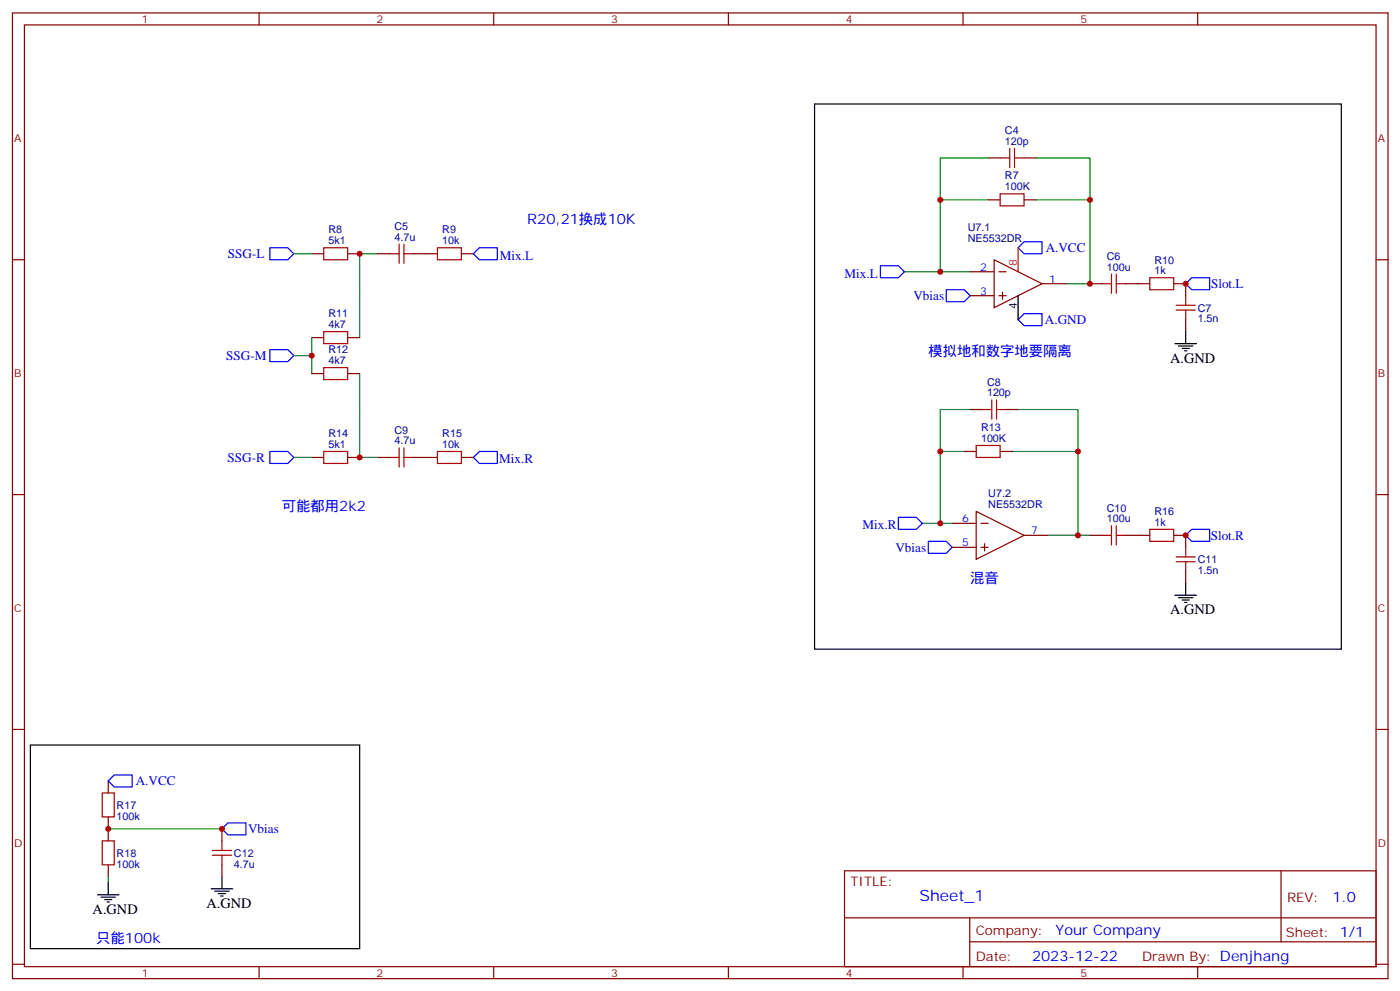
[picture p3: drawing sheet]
<svg xmlns="http://www.w3.org/2000/svg" width="413mm" height="292mm" viewBox="0 0 413 292" stroke-linecap="round" stroke-linejoin="round" font-family="sans-serif">
<g fill="none" stroke="#870000" stroke-width=".35">
<path d="M3.7 3.8h405.3v284.3h-405.3zM7.2 7.3h398.3v277.3h-398.3zM76.3 3.8v3.5M145.5 3.8v3.5M214.6 3.8v3.5M283.8 3.8v3.5M352.9 3.8v3.5M291.2 46.5h3.5M291.2 58.8h3.5M301.8 46.5h3.5M301.8 58.8h3.5M3.7 76.5h3.5"/>
<path d="M91.9 74.7h3.5M102.4 74.7h3.6M111.3 74.7h3.5M121.8 74.7h7.1M136 74.7h3.5M292.9 76.5l14.2 7-14.2 7.1zM405.5 76.5h3.5M91.9 99.4h3.5M102.4 99.4h3.6M285.9 80h7M285.9 87.1h7M294.4 80h2.1"/>
<path d="M294.4 87.1h2.1M295.4 86v2.1M307.1 83.5h7M321.2 83.5h3.5M331.8 83.5h7M345.9 83.5h3.5v3.6M349.4 94.1v3.5M91.9 110h3.5M102.4 110h3.6M91.9 134.7h3.5M102.4 134.7h3.6M111.3 134.7h3.5"/>
<path d="M121.8 134.7h7.1M136 134.7h3.5M284.1 132.9h3.6M285.9 120.6h3.5M294.7 132.9h3.5M296.5 120.6h3.5M3.7 145.6h3.5M280.6 154.1h7.1M287.7 150.6l14.1 7-14.1 7.1zM289.1 154.1h2.1M301.8 157.6h7M321.2 157.6h3.5"/>
<path d="M331.8 157.6h7M345.9 157.6h3.5v3.5M405.5 145.6h3.5M280.6 161.1h7.1M289.1 161.1h2.1M290.1 160.1v2.1M349.4 168.2v3.5M3.7 214.8h3.5M405.5 214.8h3.5M31.9 229.9v3.6M31.9 240.5v7.1M31.9 254.6v3.6"/>
<path d="M65.4 244.1v3.5M65.4 254.6v3.6M248.8 256.4h156.7v28.2h-156.7zM377.5 256.4v20.9M248.9 270.2h156.5M285.8 277.3h119.6M285.8 270.2v14.2M3.7 283.9h3.5M76.3 284.6v3.5M145.5 284.6v3.5M214.6 284.6v3.5M283.8 284.6v3.5"/>
<path d="M352.9 284.6v3.5M405.5 283.9h3.5"/>
</g>
<g fill="none" stroke="#000" stroke-width=".35">
<path d="M240 30.6h155.3v160.5h-155.3zM300 87.1v7M349.4 97.6v3.6M346.2 101.2h6.4M347.3 101.9h4.2M348.3 102.6h2.1M349 103.3h.7M346.2 175.3h6.4M347.3 176h4.2M348.3 176.7h2.1M349 177.4h.7M349.4 171.7v3.6"/>
<path d="M9 219.4h97v59.9h-97zM31.9 259.9v3.6M65.4 258.2v3.5M28.7 263.5h6.4M29.8 264.2h4.2M30.8 264.9h2.1M31.5 265.6h.7M62.2 261.7h6.4M63.3 262.4h4.2M64.3 263.1h2.2M65.1 263.8h.7"/>
</g>
<g fill="none" stroke="#008700" stroke-width=".35">
<path d="M291.2 58.8h-14.1v21.2M291.2 46.5h-14.1v12.3M305.3 58.8h15.9v24.7h-7.1M305.3 46.5h15.9v12.3M86.6 74.7h5.3M111.3 74.7h-5.3v24.7M91.9 99.4v10.6M266.5 80h19.4M86.6 104.7h5.3M106 110v24.7h5.3M86.6 134.7h5.3M284.1 132.9h-7v21.2"/>
<path d="M285.9 120.6h-8.8v12.3M298.2 132.9h19.4v24.7h-8.8M300 120.6h17.6v12.3M271.8 154.1h8.8M317.6 157.6h3.6M31.9 244.1h33.5M31.9 258.2v1.7"/>
</g>
<g fill="none" stroke="#00f" stroke-width=".35">
<path d="M79.5 73h5.3l1.8 1.7-1.8 1.8h-5.3zM141.3 73h5.2v3.5h-5.2l-1.8-1.8zM259.4 78.2h5.3l1.8 1.8-1.8 1.8h-5.3zM301.8 71.2h5.3v3.5h-5.3l-1.8-1.7zM278.8 85.3h5.3l1.8 1.8-1.8 1.7h-5.3zM300 94.1l1.8-1.7h5.3v3.5h-5.3zM351.2 81.8h5.2v3.5h-5.2l-1.8-1.8zM79.5 102.9h5.3l1.8 1.8-1.8 1.8h-5.3zM79.5 132.9h5.3l1.8 1.8-1.8 1.8h-5.3zM141.3 132.9h5.2v3.6h-5.2l-1.8-1.8zM264.7 152.3h5.3l1.8 1.8-1.8 1.8h-5.3zM273.5 159.4h5.3l1.8 1.7-1.8 1.8h-5.3z"/>
<path d="M349.4 157.6l1.8-1.7h5.2v3.5h-5.2zM33.7 228.2h5.2v3.5h-5.2l-1.8-1.8zM67.2 242.3h5.3v3.5h-5.3l-1.8-1.7z"/>
</g>
<g fill="none" stroke="#a10000" stroke-width=".35">
<path d="M294.7 57.1h7.1v3.5h-7.1zM294.7 46.5h2.8M297.5 43.7v5.6M298.9 46.5h2.9M298.9 43.7v5.6M95.4 73h7v3.5h-7zM114.8 74.7h2.8M117.6 71.9v5.6M119 74.7h2.8M119 71.9v5.6M128.9 73h7.1v3.5h-7.1zM95.4 97.6h7v3.6h-7z"/>
<path d="M324.7 83.5h2.8M327.5 80.7v5.7M328.9 80.7v5.7M328.9 83.5h2.9M338.8 81.8h7.1v3.5h-7.1zM346.6 91.3h5.6M346.6 89.9h5.6M349.4 87.1v2.8M349.4 91.3v2.8M95.4 108.2h7v3.6h-7zM292.2 117.8v5.6M293.7 117.8v5.6"/>
<path d="M95.4 132.9h7v3.6h-7zM114.8 134.7h2.8M117.6 131.9v5.6M119 131.9v5.6M119 134.7h2.8M128.9 132.9h7.1v3.6h-7.1zM287.7 131.2h7v3.5h-7zM289.4 120.6h2.8M293.7 120.6h2.8M324.7 157.6h2.8M327.5 154.8v5.6M328.9 157.6h2.9"/>
<path d="M328.9 154.8v5.6M338.8 155.9h7.1v3.5h-7.1zM346.6 165.4h5.6M346.6 164h5.6M349.4 161.1v2.9M349.4 165.4v2.8M30.1 233.5h3.6v7h-3.6zM30.1 247.6h3.6v7h-3.6zM62.6 251.8h5.6M62.6 250.4h5.6M65.4 247.6v2.8M65.4 251.8v2.8"/>
</g>
<path d="M300 73v7" fill="none" stroke="#f00" stroke-width=".35"/>
<g fill="#c00">
<circle cx="317.6" cy="157.6" r=".88"/>
<circle cx="321.2" cy="58.8" r=".88"/>
<circle cx="317.6" cy="132.9" r=".88"/>
<circle cx="277.1" cy="80" r=".88"/>
<circle cx="277.1" cy="58.8" r=".88"/>
<circle cx="277.1" cy="154.1" r=".88"/>
<circle cx="277.1" cy="132.9" r=".88"/>
<circle cx="65.4" cy="244.1" r=".88"/>
<circle cx="31.9" cy="244.1" r=".88"/>
<circle cx="321.2" cy="83.5" r=".88"/>
<circle cx="349.4" cy="83.5" r=".88"/>
<circle cx="349.4" cy="157.6" r=".88"/>
<circle cx="106" cy="74.7" r=".88"/>
<circle cx="91.9" cy="104.7" r=".88"/>
<circle cx="106" cy="134.7" r=".88"/>
</g>
<text font-size="4.6" fill="#00f" x="270.9" y="265.4">Sheet_1</text>
<g font-size="4.2" fill="#00f">
<text x="155.4" y="65.9">R20,21换成10K</text>
<text x="273.5" y="104.7">模拟地和数字地要隔离</text>
<text x="83" y="150.6">可能都用2k2</text>
<text x="285.9" y="171.7">混音</text>
<text x="392.6" y="265.7">1.0</text>
<text x="311" y="275.2">Your Company</text>
<text x="28.4" y="277.6">只能100k</text>
<text x="304.1" y="283">2023-12-22</text>
</g>
<g font-size="4.2">
<text x="344.8" y="106.8">A.GND</text>
<text x="344.8" y="180.9">A.GND</text>
<text x="27.3" y="269.1">A.GND</text>
<text x="60.8" y="267.3">A.GND</text>
</g>
<g font-size="3.9" fill="#00f">
<text x="67.2" y="76">SSG-L</text>
<text x="147.3" y="76.5">Mix.L</text>
<text x="308.1" y="74.2">A.VCC</text>
<text x="248.8" y="81.8">Mix.L</text>
<text x="269.2" y="88.3">Vbias</text>
<text x="356.9" y="84.8">Slot.L</text>
<text x="307.9" y="95.4">A.GND</text>
<text x="66.7" y="106">SSG-M</text>
<text x="67" y="136">SSG-R</text>
<text x="147.1" y="136.5">Mix.R</text>
<text x="254.1" y="155.9">Mix.R</text>
<text x="356.8" y="158.9">Slot.R</text>
<text x="263.9" y="162.4">Vbias</text>
<text x="40" y="231.2">A.VCC</text>
<text x="73.1" y="245.3">Vbias</text>
</g>
<g font-size="3.9" fill="#800">
<text x="250.6" y="261">TITLE:</text>
<text x="379.2" y="265.7">REV:</text>
<text x="287.5" y="275.2">Company:</text>
<text x="378.9" y="275.8">Sheet: 1/1</text>
<text x="287.5" y="282.9">Date:</text>
<text x="336.6" y="282.9">Drawn By: Denjhang</text>
</g>
<g font-size="3.2" fill="#800">
<text x="41.8" y="6.8">1</text>
<text x="110.9" y="6.8">2</text>
<text x="180.1" y="6.8">3</text>
<text x="249.2" y="6.8">4</text>
<text x="318.3" y="6.8">5</text>
<text x="4.2" y="41.9">A</text>
<text x="406" y="41.9">A</text>
<text x="4.2" y="111.1">B</text>
<text x="406" y="111.1">B</text>
<text x="4.2" y="180.2">C</text>
<text x="406" y="180.2">C</text>
<text x="4.2" y="249.3">D</text>
<text x="406" y="249.3">D</text>
<text x="41.8" y="287.6">1</text>
<text x="110.9" y="287.6">2</text>
<text x="180.1" y="287.6">3</text>
<text x="249.2" y="287.6">4</text>
<text x="318.3" y="287.6">5</text>
</g>
<g font-size="3.2" fill="#000080">
<text x="296.1" y="39.4">C4</text>
<text x="296.1" y="42.6">120p</text>
<text x="296.1" y="52.8">R7</text>
<text x="296.1" y="56">100K</text>
<text x="96.8" y="71.9">5k1</text>
<text x="96.8" y="68.7">R8</text>
<text x="116.2" y="70.8">4.7u</text>
<text x="116.2" y="67.7">C5</text>
<text x="130.3" y="71.9">10k</text>
<text x="130.3" y="68.7">R9</text>
<text x="285.2" y="71.2">NE5532DR</text>
<text x="285.2" y="68">U7.1</text>
<text x="326.1" y="76.5">C6</text>
<text x="340.2" y="77.7">R10</text>
<text x="326.1" y="79.7">100u</text>
<text x="340.2" y="80.7">1k</text>
<text x="96.8" y="93.4">R11</text>
<text x="352.9" y="94.9">1.5n</text>
<text x="352.9" y="91.8">C7</text>
<text x="96.8" y="96.6">4k7</text>
<text x="96.8" y="107.2">4k7</text>
<text x="96.8" y="104">R12</text>
<text x="290.8" y="113.5">C8</text>
<text x="290.8" y="116.7">120p</text>
<text x="96.8" y="131.9">5k1</text>
<text x="96.8" y="128.7">R14</text>
<text x="116.2" y="130.8">4.7u</text>
<text x="116.2" y="127.7">C9</text>
<text x="130.3" y="131.9">10k</text>
<text x="130.3" y="128.7">R15</text>
<text x="289.1" y="130.1">100K</text>
<text x="289.1" y="126.9">R13</text>
<text x="291.2" y="149.5">NE5532DR</text>
<text x="291.2" y="146.3">U7.2</text>
<text x="326.1" y="153.7">100u</text>
<text x="326.1" y="150.6">C10</text>
<text x="340.2" y="154.8">1k</text>
<text x="340.2" y="151.8">R16</text>
<text x="352.9" y="165.9">C11</text>
<text x="352.9" y="169">1.5n</text>
<text x="34.4" y="238.1">R17</text>
<text x="34.4" y="241.4">100k</text>
<text x="34.4" y="255.5">100k</text>
<text x="34.4" y="252.2">R18</text>
<text x="68.9" y="255.5">4.7u</text>
<text x="68.9" y="252.3">C12</text>
</g>
<g font-size="3.2" fill="#00f">
<text x="288.8" y="79.7">2</text>
<text x="309.2" y="83.2">1</text>
<text x="288.8" y="86.7">3</text>
<text x="283.5" y="153.7">6</text>
<text x="283.5" y="160.8">5</text>
<text x="303.9" y="157.3">7</text>
</g>
<text font-size="3.2" fill="#f00" x="299.6" y="78.2" transform="rotate(-90 299.6 78.2)">8</text>
<text font-size="3.2" x="299.6" y="90.8" transform="rotate(-90 299.6 90.8)">4</text>
</svg>
